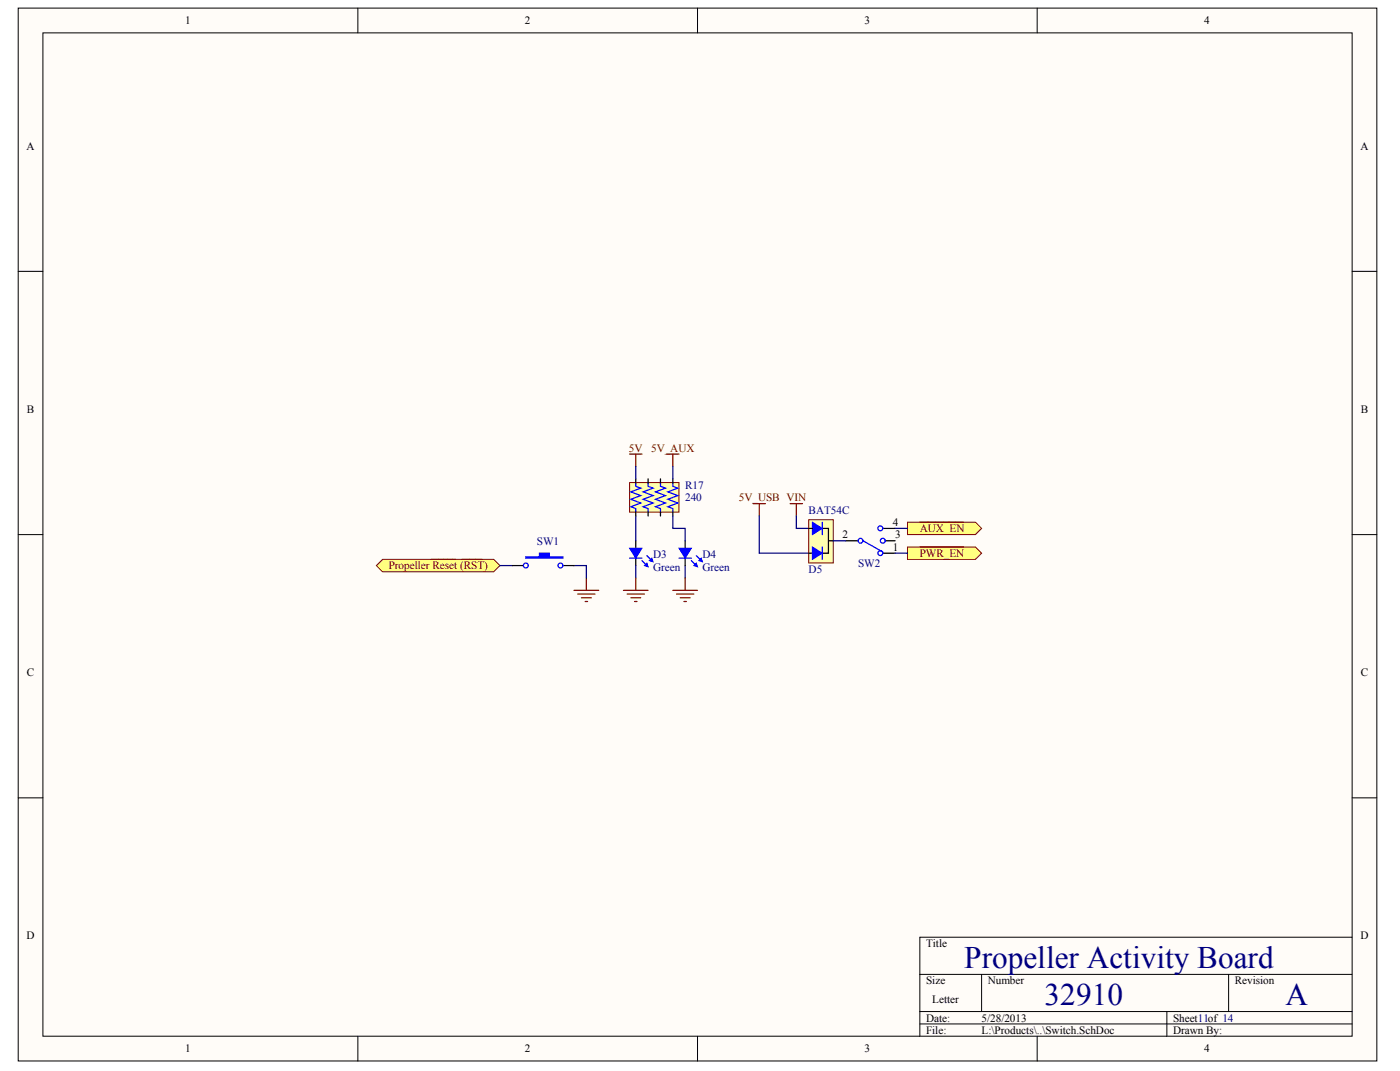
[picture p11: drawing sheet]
<svg xmlns="http://www.w3.org/2000/svg" width="271mm" height="207mm" viewBox="0 0 271 207" stroke-linecap="round" stroke-linejoin="round" font-family="sans-serif">
<g fill="#fffcf8" stroke="#000" stroke-width=".19">
<path d="M3.5 1.6h263v203.5h-263z"/>
<path d="M8.3 6.4h253.4v194h-253.4z"/>
</g>
<g fill="none" stroke="#000" stroke-width=".19">
<path d="M69.3 1.6v4.8M135 1.6v4.8M200.7 1.6v4.8M3.5 52.5h4.8M261.7 52.5h4.8M3.5 103.4h4.8M261.7 103.4h4.8M3.5 154.3h4.8M261.7 154.3h4.8M178 188.4h83.7M178 195.6h83.7M178 198h83.7"/>
<path d="M190 188.4v7.2M225.8 195.6v4.8M237.8 188.4v7.2M261.7 181.2h-83.7v19.2M69.3 200.4v4.8M135 200.4v4.8M200.7 200.4v4.8"/>
</g>
<path d="M175.6 105.8h13.2l1.2 1.2-1.2 1.2h-13.2z" fill-rule="evenodd" fill="#ffff80" stroke="#800000" stroke-width=".19"/>
<path d="M178 105.8h8.5" fill="none" stroke="#800000" stroke-width=".24"/>
<path d="M175.6 101h13.2l1.2 1.2-1.2 1.2h-13.2z" fill-rule="evenodd" fill="#ffff80" stroke="#800000" stroke-width=".19"/>
<g fill="none" stroke="#800000" stroke-width=".24">
<path d="M121.8 87.8h2.4M123 87.8v2.4M129 87.8h2.4M130.2 87.8v2.4M120.6 114.1h4.8M121.4 114.9h3.3M122.1 115.6h1.9M122.8 116.3h.5M123 111.8v2.3M130.2 114.1h4.8M130.9 114.9h3.4M131.6 115.6h2"/>
<path d="M132.4 116.3h.4M132.6 111.8v2.3M178 101h8.4"/>
</g>
<path d="M123 104.6v1.4M123 107.9v1.5M132.6 104.6v1.4M132.6 107.9v1.5M163.7 104.6h2.4M170.8 107h2.4M170.8 102.2h2.4M171.3 104.6h1.9" fill="none" stroke="#000" stroke-width=".24"/>
<g fill="none" stroke="#00f" stroke-width=".24">
<path d="M121.8 107.9h2.4M124.2 108.4l1 1M125.2 107.4l.9 1M131.4 107.9h2.4M133.8 108.4l.9 1M134.7 107.4l1 1M167 104.6l3.8 2.1"/>
<circle cx="166.5" cy="104.6" r=".47"/>
<circle cx="170.4" cy="106.9" r=".47"/>
<circle cx="170.4" cy="102.2" r=".47"/>
<circle cx="170.8" cy="104.6" r=".47"/>
</g>
<g fill="#00f" stroke="#00f" stroke-width=".19">
<path d="M121.8 106h2.4l-1.2 1.9z"/>
<path d="M125.2 108.9l.2 .7-.7-.2z"/>
<path d="M126.1 107.9l.3 .7-.7-.2z"/>
<path d="M131.4 106h2.4l-1.2 1.9z"/>
<path d="M134.7 108.9l.3 .7-.7-.2z"/>
<path d="M135.7 107.9l.2 .7-.7-.2z"/>
</g>
<path d="M123 99.8v4.8M123 109.4v2.4M132.6 109.4v2.4" fill="none" stroke="#000080" stroke-width=".24"/>
<path d="M74 108.2h21.5l1.2 1.2-1.2 1.2h-21.5l-1.2-1.2z" fill-rule="evenodd" fill="#ffff80" stroke="#800000" stroke-width=".19"/>
<path d="M145.7 97.4h2.4M146.9 97.4v2.4M152.9 97.4h2.4M154.1 97.4v2.4M83.5 108.2h4.7M89.4 108.2h3.9M111.1 114.1h4.8M111.8 114.9h3.3M112.5 115.6h1.9M113.2 116.3h.5M113.5 111.8v2.3" fill="none" stroke="#800000" stroke-width=".24"/>
<path d="M146.9 99.8v7.2h9.6M154.1 99.8v2.4h2.4M111.1 109.4h2.4v2.4" fill="none" stroke="#000080" stroke-width=".24"/>
<path d="M156.5 100.5h4.8v8.4h-4.8z" fill="#ffffb0" stroke="#800000" stroke-width=".19"/>
<path d="M156.5 107h.7M156.5 102.2h.7M159.1 102.2h1.2v4.8h-1.2M160.3 104.6h1" fill="none" stroke="#000" stroke-width=".24"/>
<g fill="#00f" stroke="#00f" stroke-width=".19">
<path d="M157.2 105.8l1.9 1.2-1.9 1.2z"/>
<path d="M157.2 101l1.9 1.2-1.9 1.2z"/>
</g>
<path d="M159.1 101v2.4M159.1 105.8v2.4" fill="none" stroke="#00f" stroke-width=".24"/>
<path d="M161.3 104.6h2.4" fill="none" stroke="#000080" stroke-width=".24"/>
<path d="M121.8 93.3h9.6v5.7h-9.6z" fill="#ffffb0" stroke="#800000" stroke-width=".19"/>
<path d="M123 92.6v.9M123 98.8v1M125.4 92.6v.9M125.4 98.8v1M127.8 92.6v.9M127.8 98.8v1M130.2 92.6v.9M130.2 98.8v1M99.1 109.4h2.2M108.9 109.4h2.2" fill="none" stroke="#000" stroke-width=".24"/>
<g fill="none" stroke="#00f" stroke-width=".24">
<path d="M123 93.5v.5l1 .4-1.9 .7 1.9 .7-1.9 .7 1.9 .8-1.9 .7 .9 .3v.5M125.4 93.5v.5l1 .4-1.9 .7 1.9 .7-1.9 .7 1.9 .8-1.9 .7 .9 .3v.5M127.8 93.5v.5l1 .4-1.9 .7 1.9 .7-1.9 .7 1.9 .8-1.9 .7 .9 .3v.5M130.2 93.5v.5l1 .4-1.9 .7 1.9 .7-1.9 .7 1.9 .8-1.9 .7 .9 .3v.5"/>
<circle cx="101.8" cy="109.3" r=".47"/>
<circle cx="108.5" cy="109.3" r=".47"/>
</g>
<path d="M123 90.2v2.4M130.2 99.8v2.4h2.4v2.4M130.2 90.2v2.4M96.7 109.4h2.4M173.2 102.2h2.4M173.2 107h2.4" fill="none" stroke="#000080" stroke-width=".24"/>
<path d="M101.8 107.7h2.6v-.7h1.9v.7h2.6v.2h-7.1z" fill-rule="evenodd" fill="#00f" stroke="#00f" stroke-width=".24"/>
<g font-size="6.1" fill="#000080">
<text x="186.6" y="187.1">Propeller Activity Board</text>
<text x="202.2" y="194.3">32910</text>
<text x="248.8" y="194.3">A</text>
</g>
<g font-size="2.2">
<text x="35.8" y="4.7">1</text>
<text x="101.6" y="4.7">2</text>
<text x="167.3" y="4.7">3</text>
<text x="233" y="4.7">4</text>
<text x="5.1" y="29">A</text>
<text x="263.3" y="29">A</text>
<text x="5.2" y="79.8">B</text>
<text x="263.3" y="79.8">B</text>
<text x="172.8" y="101.7">4</text>
<text x="163.1" y="104.1">2</text>
<text x="172.8" y="106.5">1</text>
<text x="173.2" y="104.1">3</text>
<text x="5.2" y="130.7">C</text>
<text x="263.3" y="130.7">C</text>
<text x="5.1" y="181.7">D</text>
<text x="179.2" y="183.1">Title</text>
<text x="263.3" y="181.7">D</text>
<text x="179.2" y="190.3">Size</text>
<text x="191.2" y="190.3">Number</text>
<text x="239" y="190.3">Revision</text>
<text x="179.2" y="197.5">Date:</text>
<text x="180.4" y="193.9">Letter</text>
<text x="190" y="197.5">5/28/2013</text>
<text x="227" y="197.5">Sheet11of 14</text>
<text x="35.8" y="203.5">1</text>
<text x="101.6" y="203.5">2</text>
<text x="167.3" y="203.5">3</text>
<text x="179.2" y="199.9">File:</text>
<text x="190" y="199.9">L:\Products\..\Switch.SchDoc</text>
<text x="227" y="199.9">Drawn By:</text>
<text x="233" y="203.5">4</text>
</g>
<g font-size="2.2" fill="#800000">
<text x="121.7" y="87.3">5V</text>
<text x="126" y="87.3">5V_AUX</text>
<text x="143" y="96.9">5V_USB VIN</text>
<text x="178" y="107.7">PWR_EN</text>
<text x="178" y="102.9">AUX_EN</text>
<text x="75.2" y="110.1">Propeller Reset (RST)</text>
</g>
<g font-size="2.2" fill="#000080">
<text x="132.6" y="94.5">R17</text>
<text x="132.6" y="96.9">240</text>
<text x="156.5" y="99.3">BAT54C</text>
<text x="103.9" y="105.3">SW1</text>
<text x="126.4" y="107.9">D3</text>
<text x="135.9" y="107.9">D4</text>
<text x="126.4" y="110.3">Green</text>
<text x="135.9" y="110.3">Green</text>
<text x="156.5" y="110.8">D5</text>
<text x="166.1" y="109.6">SW2</text>
</g>
</svg>
